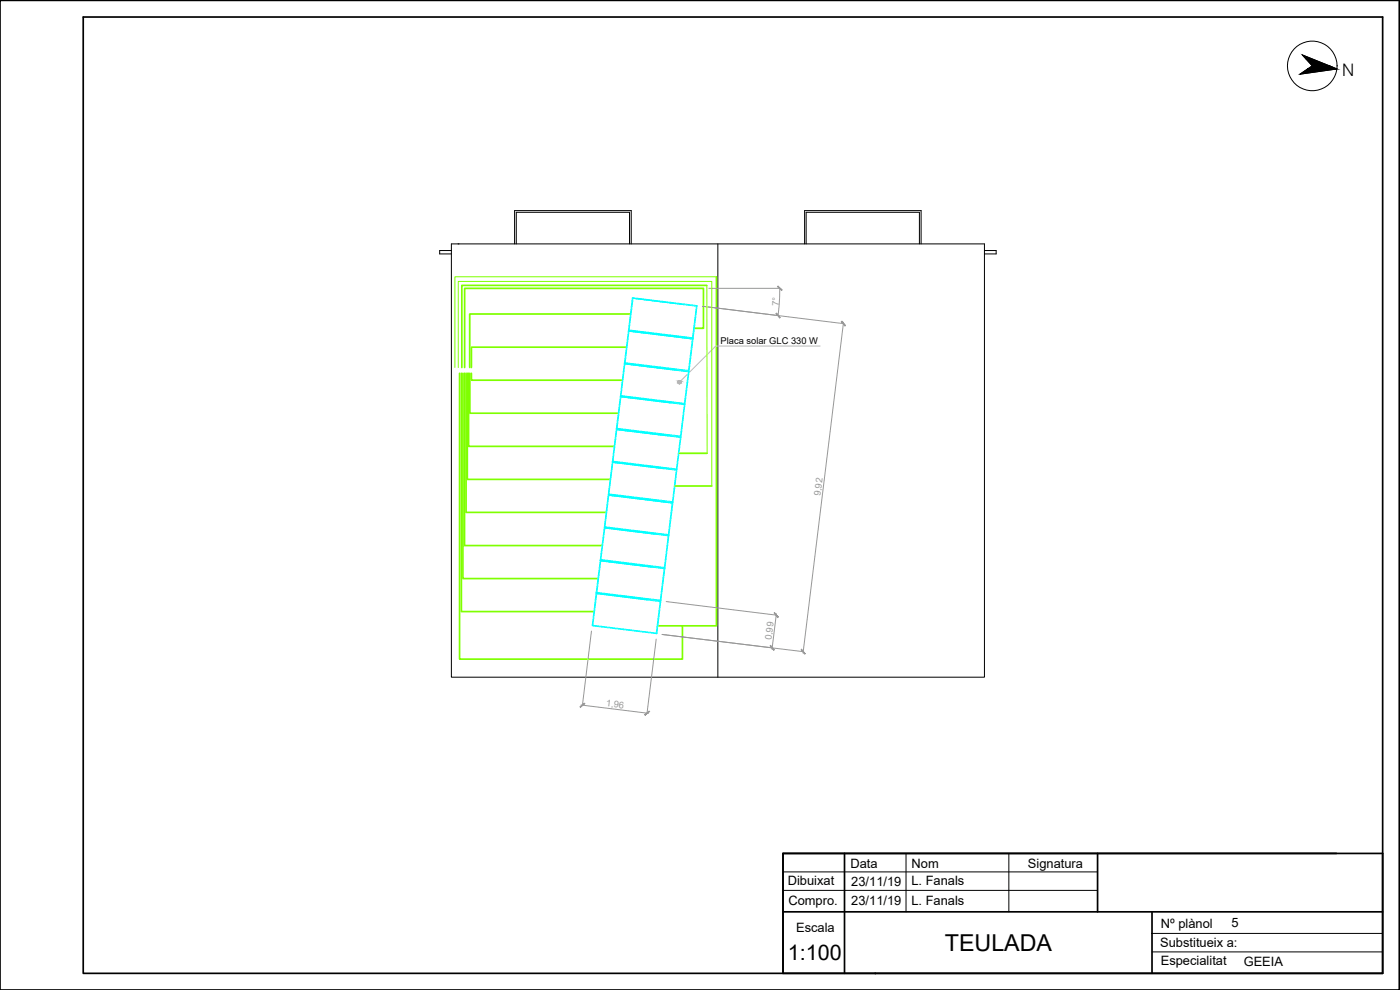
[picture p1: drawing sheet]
<svg xmlns="http://www.w3.org/2000/svg" width="420mm" height="297mm" viewBox="0 0 420 297" stroke-linecap="round" stroke-linejoin="round" font-family="sans-serif">
<path d="M0 .1h419.9v296.9h-419.9zM25 5.1h390v286.9h-390zM253.4 256.1v35.9M329.4 256.1v17.5M401.1 256.1h-166.1v35.9h180v-35.9h-180v35.9M235 273.6h180M345.7 273.6v18.4" fill="none" stroke="#000" stroke-width=".51"/>
<!-- layer: FINA -->
<path d="M271.9 256.1v17.5M302.8 256.1v17.5M235 261.6h94.4M235 267.2h94.4M345.6 280.1h69.4M345.7 285.6h69.3" fill="none" stroke="#000" stroke-width=".3"/>
<path d="M262.5 292h.3M262.7 291.9v.4" fill="none" stroke="#000" stroke-width=".3"/>
<!-- layer: VISTA -->
<path d="M135.5 73.2v130h159.9v-130" fill="none" stroke="#000" stroke-width=".3"/>
<!-- layer: CASA -->
<g fill="none" stroke="#000" stroke-width=".3">
<path d="M392 17v.7M393.5 19.4l3.3 .4M393.8 19.8l-3.7 2.5 11.1-1.6M393.8 19.8l-2.9-3.3 10.3 4.2M393.8 19.8l7.4 .9M398.8 19.7l-.1 .4 1.3 .1M391.5 21.3v.7M135.5 75.2h-3.5v1h3.5M135.5 73.2h159.9M137.5 73.2h.1M154.4 73.2v-10h35v10M154.9 73.2v-9.5h34v9.5"/>
<path d="M215.4 73.2v130M241.5 73.2v-10h34.9v10M241.9 73.2v-9.5h34v9.5M295.4 75.2h3.6v1h-3.6"/>
<circle cx="393.8" cy="19.8" r="7.5"/>
</g>
<!-- layer: VISTA -->
<g fill="#000" stroke="#000" stroke-width=".3">
<path d="M390.9 16.5l8.1 3.3h-5.2z"/>
<path d="M393.8 19.8l7.4 .9-2.2-.9zM392.5 20.7l1.3-.9 7.4 .9zM390.1 22.3l11.1-1.6h-8.7z"/>
</g>
<g fill="none" stroke="#7fff00" stroke-width=".51">
<path d="M189.2 94.2h-48.2v16.1M208.4 98.5h2.7v-12h-71.7v23.8M212.1 85.6h-73.5v24.7M215 83v104.8h-17.6M137.9 112v85.8h66.9v-10M138.5 112v71.5h39.7M138.9 112v61.6h40.6M139.4 112v51.7h41.3M139.9 112v41.7h42M140.3 112v31.8h42.8M140.6 112v21.9h43.7M141 112v12h44.5"/>
<path d="M141.5 112v2.1h45.3M188 104.2h-46.5v6.1M203.8 136h8.4M202.6 145.8h11"/>
</g>
<!-- layer: Fletxes -->
<g fill="none" stroke="#bababa" stroke-width=".3">
<path d="M246.1 103.8h-31.3l-10.9 10.9"/>
<circle cx="203.9" cy="114.7" r=".47"/>
</g>
<g fill="#bababa" stroke="#bababa" stroke-width=".3">
<path d="M203.9 114.2h.1zM203.8 114.2h.2z"/>
<path d="M203.8 114.2l.3 .1zM203.7 114.3h.4z"/>
<path d="M203.7 114.3h.5zM203.7 114.3h.5z"/>
<path d="M203.7 114.3l.6 .1zM203.6 114.4h.7z"/>
<path d="M203.6 114.4h.7zM203.6 114.4h.7z"/>
<path d="M203.5 114.4l.8 .1zM203.5 114.4l.8 .1z"/>
<path d="M203.5 114.5l.9 .1zM203.5 114.5l.9 .1z"/>
<path d="M203.5 114.6l.9 .1zM203.5 114.6l.9 .1z"/>
<path d="M203.5 114.7l.9 .1zM203.5 114.7l.9 .1z"/>
<path d="M203.5 114.8h.9zM203.5 114.8h.8z"/>
<path d="M203.5 114.8h.8zM203.5 114.8l.8 .1z"/>
<path d="M203.5 114.9h.8zM203.5 114.9l.8 .1z"/>
<path d="M203.6 115h.7zM203.6 115h.6z"/>
<path d="M203.7 115h.5zM203.7 115l.4 .1z"/>
<path d="M203.7 115.1h.4zM203.7 115.1h.3z"/>
<path d="M203.8 115.1h.2zM203.8 115.1h.2z"/>
</g>
<!-- layer: CASA -->
<g fill="none" stroke="#0ff" stroke-width=".3">
<path d="M188.6 99.2l-1.2 9.8 19.4 2.4M188.6 99.2l15.5 1.9M188.6 99.2l1.2-9.9 19.4 2.4-1.2 9.8M188.6 99.2l19.4 2.3M188.8 99.4l19 2.3-1.2 9.5-19-2.4zM188.8 99.4l19 2.3M190 89.5l19 2.4-1.2 9.4-19-2.3zM186.4 119.1l19 2.3-1.2 9.4-19-2.3zM186.4 119.1l15.1 1.8M187.5 109.2l19.1 2.4-1.2 9.4-19-2.3zM187.5 109.2l15.1 1.9M202.9 110.9l-15.5-1.9-1.2 9.9 19.4 2.3"/>
<path d="M208 101.5l-2.4 19.7M183.9 138.8l19 2.3-1.1 9.4-19-2.3zM183.9 138.8l15.2 1.8M185.1 128.9l19.1 2.4-1.2 9.4-19-2.3zM185.1 128.9l15.1 1.9M200.4 130.6l-15.4-1.9-1.2 9.8 19.4 2.4M201.7 120.8l-15.5-1.9-1.2 9.8 19.4 2.4M204.4 131.1l-1.2 9.8M205.6 121.2l-1.2 9.9M181.5 158.4l19 2.4-1.1 9.5-19.1-2.4zM181.5 158.4l15.1 1.9M182.7 148.6l19 2.3-1.1 9.5-19-2.3z"/>
<path d="M182.7 148.6l19 2.3M198 150.3l-15.5-1.9-1.1 9.8 19.3 2.4M199.3 140.4l-15.5-1.9-1.3 9.9 19.5 2.4M202 150.8l-1.3 9.8M203.2 140.9l-1.2 9.9M179.1 178.1l19 2.4-1.2 9.4-19-2.3zM179.1 178.1l15.1 1.9M180.3 168.3l19 2.3-1.1 9.5-19-2.4zM180.3 168.3l15.1 1.9M194.4 179.8l-15.5-1.9-1.2 9.9 19.4 2.3 1.2-9.8M195.6 170l-15.5-1.9-1.2 9.8 19.4 2.4M196.8 160.1l-15.4-1.9-1.3 9.9 19.5 2.4"/>
<path d="M199.6 170.5l-1.3 9.8M200.7 160.6l-1.1 9.9"/>
</g>
<!-- layer: COTES -->
<path d="M212.7 86.5h21.3l-.5 8.2-22.7-2.8 42.3 5.2M253.2 96.7l-12.2 99.2M177.5 189.3l-2.7 22.3M196.9 191.8l-2.7 22.2M198.7 190.4l42.3 5.1M199.9 180.5l33.1 4.1M233 184.1l-1.3 10.7M174.4 211.5l20.2 2.5" fill="none" stroke="#989898" stroke-width=".3"/>
<!-- layer: 0 -->
<g fill="#989898" stroke="#989898" stroke-width=".3">
<path d="M240.6 194.8l-.1 .1 1.1 1.3zM240.5 194.9l1.1 1.3h-.1z"/>
<path d="M252.5 96.5l1.1 1.3 .1-.1zM252.5 96.5l.2-.1 1 1.3z"/>
<path d="M231.1 193.8l1.2 1.2-1-1.3zM231.1 193.8l1.2 1.2-.1 .1z"/>
<path d="M232.4 183.9l1 1.4 .2-.1zM232.4 183.9l.1-.1 1.1 1.4z"/>
<path d="M174.2 212.2l1.3-1.1-.1-.1zM174.1 212l1.3-1-1.2 1.2z"/>
<path d="M193.5 214.4l.1 .2 1.2-1.2zM193.6 214.6l1.2-1.2 .1 .1z"/>
<path d="M232.9 94.1l1.2 1.2-1-1.3zM232.9 94.1l1.2 1.2-.1 .1z"/>
<path d="M233.4 86l1.2 1.2 .1-.2zM233.4 86l.1-.2 1.2 1.2z"/>
</g>
<path d="M212.1 85.6l.1 50.4M215 83h-78.5v27.3M137.5 110.3v-25.9h76.1v61.4" fill="none" stroke="#7fff00" stroke-width=".3"/>
<text font-size="7" x="283.5" y="285.3">TEULADA</text>
<text font-size="6.4" x="236.5" y="287.9">1:100</text>
<text font-size="5.2" x="402.8" y="22.8">N</text>
<g font-size="3.9">
<text x="255.2" y="260.3">Data</text>
<text x="273.6" y="260.3">Nom</text>
<text x="308.5" y="260.3">Signatura</text>
<text x="236.4" y="265.7">Dibuixat</text>
<text x="255.5" y="265.8">23/11/19</text>
<text x="273.5" y="265.5">L. Fanals</text>
<text x="236.6" y="271.5">Compro.</text>
<text x="255.5" y="271.6">23/11/19</text>
<text x="273.5" y="271.7">L. Fanals</text>
<text x="238.9" y="279.6">Escala</text>
<text x="348.4" y="278.3">Nº plànol</text>
<text x="369.6" y="278.2">5</text>
<text x="348.2" y="284.1">Substitueix a:</text>
<text x="348.4" y="289.7">Especialitat</text>
<text x="373.3" y="289.9">GEEIA</text>
</g>
<g font-size="2.8" fill="#989898">
<text x="233.7" y="91.9" transform="rotate(-87 233.7 91.9)">7°</text>
<text x="246.3" y="148.9" transform="rotate(-83 246.3 148.9)">9,92</text>
<text x="231.5" y="192.1" transform="rotate(-83 231.5 192.1)">0,99</text>
<text x="181.8" y="211.9" transform="rotate(7 181.8 211.9)">1,96</text>
</g>
<text font-size="2.8" x="216.3" y="103.3">Placa solar GLC 330 W</text>
</svg>
